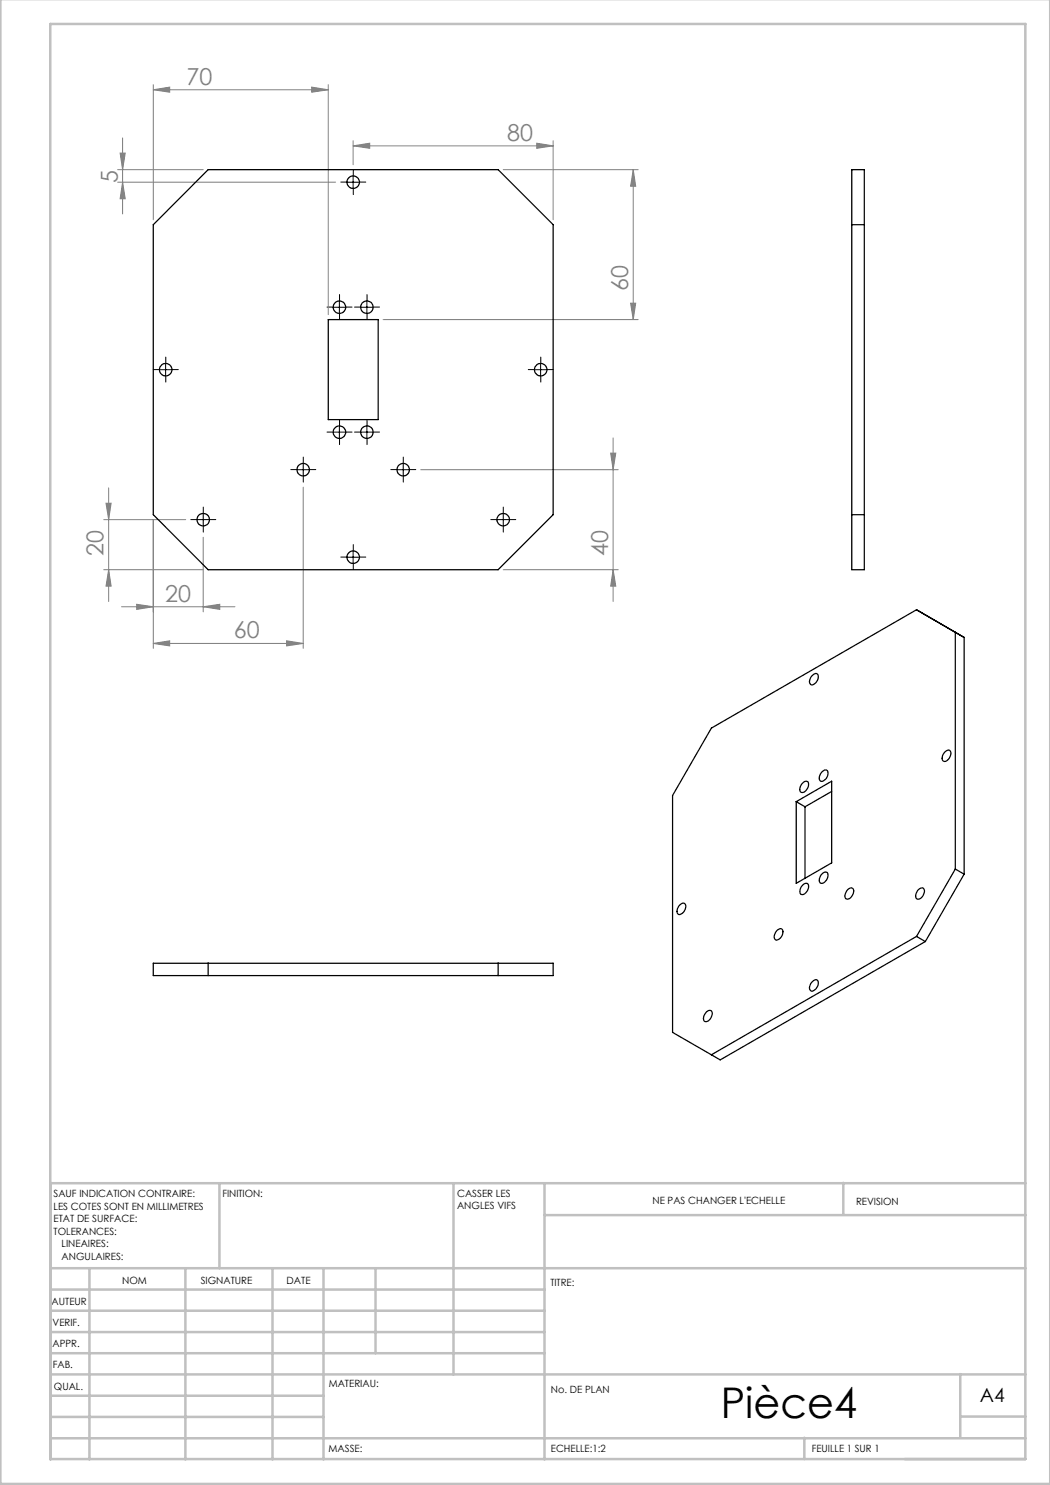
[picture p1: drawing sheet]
<svg xmlns="http://www.w3.org/2000/svg" width="210mm" height="297mm" viewBox="0 0 210 297" stroke-linecap="round" stroke-linejoin="round" font-family="sans-serif">
<g fill="none" stroke="#808080" stroke-width=".2">
<path d="M30.7 18l3.2-.6v1zM30.7 16.9v27.1M30.7 18h35M62.3 17.4l3.4 .6-3.4 .4zM65.7 16.9v46M23.5 33.9h17.1M23.5 36.4h43.6M24 30.6h1l-.5 3.3zM24.5 27.6v15.2M24.5 36.4l.5 3.4h-1zM70.6 29.2l3.3-.6v1.1zM70.6 28.1v4.8"/>
<path d="M70.6 29.2h40M100.6 33.9h27M107.4 28.6l3.2 .6-3.2 .5zM110.6 28.1v15.9M126.6 33.9l.5 3.3h-1zM126.6 33.9v30M76.6 63.9h51M126.1 60.6h1l-.5 3.3zM21.7 97.6v22.7M60.6 97.4v32.3M84.1 93.9h39.5M122.1 90.6h1.1l-.6 3.3z"/>
<path d="M122.6 87.6v32.7M20.7 103.9h16.4M20.7 113.9h19.9M21.2 100.6h1l-.5 3.3zM21.7 113.9l.5 3.3h-1zM30.7 103.9v25.8M40.6 107.5v14.9M100.6 113.9h23M122.6 113.9l.6 3.3h-1.1zM24.3 121.4h22.7M27.3 120.9l3.4 .5-3.4 .5zM30.7 128.7l3.2-.5v1z"/>
<path d="M30.7 128.7h29.9M40.6 121.4l3.4-.5v1zM57.3 128.2l3.3 .5-3.3 .5z"/>
</g>
<g fill="none" stroke="#000" stroke-width=".2" stroke-dasharray="30.5 1.3 1.3 1.3">
<path d="M69.4 36.4h-1.2M70.7 35.2v-1.3M70.7 37.7v1.2M71.9 36.4h1.3M31.9 73.9h-1.2M33.2 72.7v-1.3M33.2 75.2v1.2M34.4 73.9h1.3M66.7 61.4h-1.3M67.9 60.2v-1.3M67.9 62.7v1.2M69.2 61.4h1.2"/>
<path d="M72.2 61.4h-1.3M73.4 60.2v-1.3M73.4 62.7v1.2M74.7 61.4h1.2M106.9 73.9h-1.2M108.2 72.7v-1.3M108.2 75.2v1.2M109.4 73.9h1.3M59.4 93.9h-1.2M60.7 92.7v-1.3M60.7 95.2v1.2M61.9 93.9h1.3"/>
<path d="M66.7 86.4h-1.3M67.9 85.2v-1.3M67.9 87.7v1.2M69.2 86.4h1.2M72.2 86.4h-1.3M73.4 85.2v-1.3M73.4 87.7v1.2M74.7 86.4h1.2M79.4 93.9h-1.2M80.7 92.7v-1.3M80.7 95.2v1.2M81.9 93.9h1.3"/>
<path d="M39.4 103.9h-1.2M40.7 102.7v-1.3M40.7 105.2v1.2M41.9 103.9h1.3M69.4 111.4h-1.2M70.7 110.2v-1.3M70.7 112.7v1.2M71.9 111.4h1.3M99.4 103.9h-1.2M100.7 102.7v-1.3M100.7 105.2v1.2M101.9 103.9h1.3"/>
</g>
<g fill="none" stroke="#000" stroke-width=".2">
<path d="M69.4 36.4h2.5M70.6 35.2v2.5M31.9 73.9h2.5M33.1 72.7v2.5M66.6 61.5h2.5M67.9 60.2v2.5M72.1 61.5h2.5M73.4 60.2v2.5M106.9 73.9h2.5M108.1 72.7v2.5M59.4 93.9h2.5M60.6 92.7v2.5"/>
<path d="M66.6 86.4h2.5M67.9 85.2v2.5M72.1 86.4h2.5M73.4 85.2v2.5M79.4 93.9h2.5M80.6 92.7v2.5M39.4 103.9h2.5M40.6 102.7v2.5M69.4 111.4h2.5M70.6 110.2v2.5M99.4 103.9h2.5M100.6 102.7v2.5"/>
</g>
<g fill="none" stroke="#c0c0c0" stroke-width=".5">
<path d="M.1 -.1v296.9h209.9v-296.9M10.1 4.8h195v287h-195zM43.9 236.6v17M90.7 236.6v38.3M108.9 236.6v55.3M168.7 236.6v6.3M205.1 236.6h-195v55.3M10.1 253.6h195M10.1 257.9h98.8M17.9 253.6v38.3M37.1 253.6v38.3M54.5 253.6v38.3"/>
<path d="M64.7 253.6v38.3M75.1 253.6v17M108.9 243h96.2M10.1 270.6h98.8M10.1 266.4h98.8M10.1 262.1h98.8M10.1 279.1h54.6M10.1 274.9h195M192.1 274.8v12.7M10.1 287.7h195M10.1 283.4h54.6M160.9 287.5v4.3"/>
<path d="M192.1 283.3h13"/>
</g>
<g fill="#808080">
<path d="M62.3 17.4l3.4 .6-3.4 .4zM30.7 18l3.2-.6v1z"/>
<path d="M24 30.6h1l-.5 3.3zM24.5 36.4l.5 3.4h-1zM126.6 33.9l.5 3.3h-1zM126.1 60.6h1l-.5 3.3zM21.2 100.6h1l-.5 3.3zM21.7 113.9l.5 3.3h-1zM122.1 90.6h1.1l-.6 3.3zM122.6 113.9l.6 3.3h-1.1z"/>
<path d="M27.3 120.9l3.4 .5-3.4 .5zM40.6 121.4l3.4-.5v1zM30.7 128.7l3.2-.5v1zM57.3 128.2l3.3 .5-3.3 .5z"/>
<path d="M70.6 29.2l3.3-.6v1.1zM107.4 28.6l3.2 .6-3.2 .5z"/>
</g>
<g fill="none" stroke="#000" stroke-width=".25">
<path d="M41.6 33.9h58l11 11v58l-11 11h-58l-10.9-11v-58zM170.4 33.9h2.5v80h-2.5zM170.4 44.9h2.5M65.7 63.9h9.9v20h-9.9zM170.4 102.9h2.5M162.5 135a.65 .65 0 0 1 1-.2 .65 .65 0 0 1 .1 .9 1.37 1.37 0 0 1-1.5 1.2 1.37 1.37 0 0 1 .4-1.9zM183.3 122l-41 23.6-7.8 13.5v47.4l9.5 5.5 41.1-23.7M183.3 122l9.5 5.5M183.3 122l1.8 1M192.8 127.5l-1.7-1v47.3M192.8 127.5v47.3M160.6 156.6a.65 .65 0 0 1 .9-.3 .65 .65 0 0 1 .2 1 1.19 1.19 0 0 1-1.6 1l-.2-.4 .2-.6z"/>
<path d="M164.5 154.3a.61 .61 0 0 1 .7-.3 .61 .61 0 0 1 .4 .8 1.6 1.6 0 0 1-1.3 1.5 1.11 1.11 0 0 1 0-1.8zM166.3 158.3l-5.3 3.1M189 150.4a.66 .66 0 0 1 1-.3 .66 .66 0 0 1 .1 1 1.31 1.31 0 0 1-1.4 1.1 1.4 1.4 0 0 1 .3-1.8zM159.2 160.3l7.1-4.1v16.4l-7.1 4.1zM159.2 160.3l1.8 1.1M160.5 177.1a.66 .66 0 0 1 .8-.4 .66 .66 0 0 1 .4 .8 1.36 1.36 0 0 1-1.6 1.3l-.1-.9zM161 161.4v14.2M164.3 174.9l.2-.2a.65 .65 0 0 1 .9-.2 .65 .65 0 0 1 .2 .9 1.36 1.36 0 0 1-1.5 1.2l-.2-.3v-.5zM169.7 177.8a.61 .61 0 0 1 .8-.1 .61 .61 0 0 1 .2 .8 1.31 1.31 0 0 1-1.5 1.2 1.62 1.62 0 0 1 .5-1.9zM183.5 178.1l.2-.2a.66 .66 0 0 1 1-.3 .66 .66 0 0 1 .1 1 1.15 1.15 0 0 1-1.6 1.1v-.7zM191.1 173.8l-7.8 13.5M191.1 173.8l1.7 1"/>
<path d="M192.8 174.8l-7.7 13.5M30.7 192.6h79.9v2.5h-79.9zM41.6 192.6v2.5M99.6 192.6v2.5M136 181a.66 .66 0 0 1 .9-.3 .66 .66 0 0 1 .2 1 1.31 1.31 0 0 1-1.5 1.1 1.4 1.4 0 0 1 .4-1.8zM155.3 186.2l.2-.2a.6 .6 0 0 1 .9-.2 .6 .6 0 0 1 .2 .8 1.49 1.49 0 0 1-1.4 1.4 1.25 1.25 0 0 1 .1-1.8zM162.5 196.3a.65 .65 0 0 1 1-.3 .65 .65 0 0 1 .1 1 1.37 1.37 0 0 1-1.5 1.2 1.36 1.36 0 0 1 .4-1.9zM183.3 187.3l-41 23.7M183.3 187.3l1.8 1M141.3 202.4a.65 .65 0 0 1 .9-.3 .65 .65 0 0 1 .2 1 1.15 1.15 0 0 1-1.6 1l-.1-.4 .1-.5z"/>
<circle cx="70.6" cy="36.4" r="1.24"/>
<circle cx="33.1" cy="73.9" r="1.24"/>
<circle cx="67.9" cy="61.5" r="1.24"/>
<circle cx="73.4" cy="61.5" r="1.24"/>
<circle cx="108.1" cy="73.9" r="1.24"/>
<circle cx="60.6" cy="93.9" r="1.24"/>
<circle cx="67.9" cy="86.4" r="1.26"/>
<circle cx="73.4" cy="86.4" r="1.25"/>
<circle cx="80.6" cy="93.9" r="1.24"/>
<circle cx="40.7" cy="103.9" r="1.25"/>
<circle cx="70.6" cy="111.4" r="1.24"/>
<circle cx="100.6" cy="103.9" r="1.26"/>
</g>
<text font-size="8.5" x="144.1" y="283.5">Pièce4</text>
<g font-size="4.7" fill="#808080">
<text x="37.3" y="16.9">70</text>
<text x="101.4" y="28.1">80</text>
<text x="23.5" y="36.6" transform="rotate(-90 23.5 36.6)">5</text>
<text x="125.6" y="58.3" transform="rotate(-90 125.6 58.3)">60</text>
<text x="20.7" y="111.1" transform="rotate(-90 20.7 111.1)">20</text>
<text x="121.6" y="111.1" transform="rotate(-90 121.6 111.1)">40</text>
<text x="33" y="120.3">20</text>
<text x="46.8" y="127.6">60</text>
</g>
<text font-size="3.9" x="196" y="280.4">A4</text>
<g font-size="2">
<text x="10.7" y="239.5">SAUF INDICATION CONTRAIRE:</text>
<text x="44.5" y="239.5">FINITION:</text>
<text x="91.4" y="239.4">CASSER LES</text>
<text x="10.7" y="242">LES COTES SONT EN MILLIMETRES</text>
<text x="10.7" y="244.5">ETAT DE SURFACE:</text>
<text x="91.4" y="241.9">ANGLES VIFS</text>
<text x="130.5" y="240.8">NE PAS CHANGER L'ECHELLE</text>
<text x="171.2" y="241">REVISION</text>
<text x="10.7" y="247">TOLERANCES:</text>
<text x="12.3" y="249.5">LINEAIRES:</text>
<text x="12.3" y="252">ANGULAIRES:</text>
<text x="24.4" y="256.9">NOM</text>
<text x="40.1" y="256.8">SIGNATURE</text>
<text x="57.3" y="256.8">DATE</text>
<text x="110.1" y="257.1">TITRE:</text>
<text x="10.3" y="260.9">AUTEUR</text>
<text x="10.5" y="269.3">APPR.</text>
<text x="10.5" y="265.2">VERIF.</text>
<text x="10.6" y="273.6">FAB.</text>
<text x="10.8" y="278">QUAL.</text>
<text x="65.8" y="277.4">MATERIAU:</text>
<text x="110.2" y="278.5">No. DE PLAN</text>
<text x="65.7" y="290.4">MASSE:</text>
<text x="110.2" y="290.5">ECHELLE:1:2</text>
<text x="162.4" y="290.4">FEUILLE 1 SUR 1</text>
</g>
</svg>
